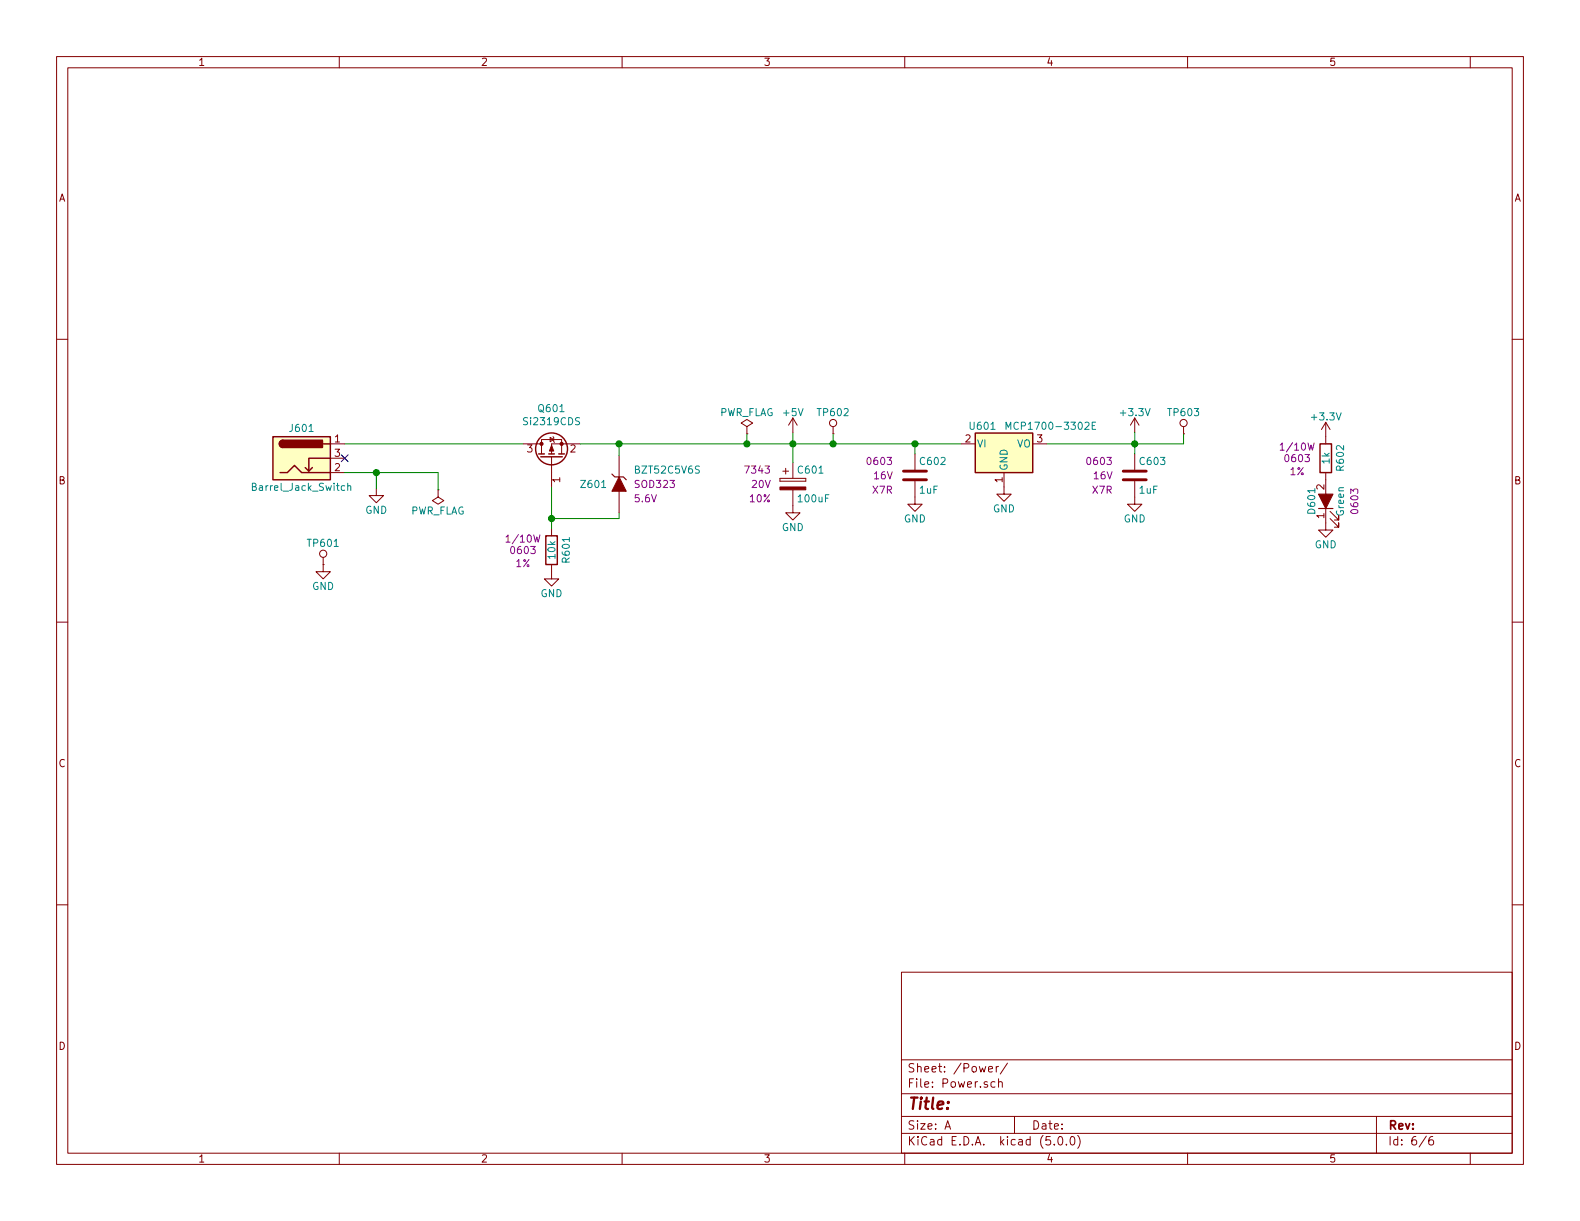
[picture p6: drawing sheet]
EESchema Schematic File Version 4
LIBS:mTouch_Test-cache
EELAYER 26 0
EELAYER END
$Descr A 11000 8500
encoding utf-8
Sheet 6 6
Title ""
Date ""
Rev ""
Comp ""
Comment1 ""
Comment2 ""
Comment3 ""
Comment4 ""
$EndDescr
$Comp
L Connector:Barrel_Jack_Switch J601
U 1 1
P 2100 3190
F 0 "J601" H 2100 3400 50  0000 C CNN
F 1 "Barrel_Jack_Switch" H 2100 2990 50  0000 C CNN
F 2 "Connectors:BARREL_JACK" H 2150 3150 50  0001 C CNN
F 3 "~" H 2150 3150 50  0001 C CNN
F 4 "SC237-ND" H 0   0   50  0001 C CNN "Digi-Key PN"
	1    2100 3190
	1    0    0    -1  
$EndComp
Wire Wire Line
	3640 3090 2400 3090
$Comp
L Transistor_FET:Si2319CDS Q601
U 1 1
P 3840 3190
F 0 "Q601" V 4183 3190 50  0000 C CNN
F 1 "Si2319CDS" V 4092 3190 50  0000 C CNN
F 2 "TO_SOT_Packages_SMD:SOT-23" H 4040 3115 50  0001 L CIN
F 3 "http://www.vishay.com/docs/66709/si2319cd.pdf" H 3840 3190 50  0001 L CNN
F 4 "SI2319CDS-T1-GE3CT-ND" V 3840 3190 50  0001 C CNN "Digi-Key PN"
	1    3840 3190
	0    -1   -1   0   
$EndComp
$Comp
L Custom_Library:R_Custom R?
U 1 1
P 3840 3830
AR Path="/5B6F6CC2/5B70D3E1" Ref="R?"  Part="1" 
AR Path="/5B705DB1/5B70D3E1" Ref="R?"  Part="1" 
AR Path="/5B70BD31/5B70D3E1" Ref="R601"  Part="1" 
F 0 "R601" V 3940 3830 50  0000 C CNN
F 1 "10k" V 3840 3830 50  0000 C CNN
F 2 "Resistors_SMD:R_0603" H 3840 3830 50  0001 C CNN
F 3 "" H 3840 3830 50  0001 C CNN
F 4 "0603" H 3641 3830 50  0000 C CNN "display_footprint"
F 5 "1%" H 3641 3739 50  0000 C CNN "Tolerance"
F 6 "1/10W" H 3640 3910 50  0000 C CNN "Wattage"
F 7 "RHM10KADCT-ND" H 4140 4230 60  0001 C CNN "Digi-Key PN"
	1    3840 3830
	1    0    0    -1  
$EndComp
$Comp
L Custom_Library:ZENER_Custom Z?
U 1 1
P 4310 3370
AR Path="/5B705DB1/5B70D3EB" Ref="Z?"  Part="1" 
AR Path="/5B70BD31/5B70D3EB" Ref="Z601"  Part="1" 
F 0 "Z601" V 4310 3450 50  0000 L CNN
F 1 "BZT52C5V6S" V 4210 3270 50  0000 R CNN
F 2 "Diodes_SMD:D_SOD-323" H 4310 3370 60  0001 C CNN
F 3 "" H 4310 3370 60  0000 C CNN
F 4 "SOD323" V 4310 3270 50  0000 R CNN "display_footprint"
F 5 "5.6V" V 4410 3270 50  0000 R CNN "Voltage"
F 6 "BZT52C5V6S-TPMSCT-ND" V 4310 3370 50  0001 C CNN "Digi-Key PN"
	1    4310 3370
	0    -1   1    0   
$EndComp
Wire Wire Line
	4310 3170 4310 3090
Wire Wire Line
	4310 3090 4040 3090
Wire Wire Line
	4310 3570 4310 3610
Wire Wire Line
	4310 3610 3840 3610
Wire Wire Line
	3840 3610 3840 3680
Wire Wire Line
	3840 3610 3840 3390
Connection ~ 3840 3610
$Comp
L power:GND #PWR0603
U 1 1
P 3840 3980
F 0 "#PWR0603" H 3840 3730 50  0001 C CNN
F 1 "GND" H 3840 3830 50  0000 C CNN
F 2 "" H 3840 3980 50  0001 C CNN
F 3 "" H 3840 3980 50  0001 C CNN
	1    3840 3980
	1    0    0    -1  
$EndComp
$Comp
L Custom_Library:CP_Tant_Custom C601
U 1 1
P 5520 3370
F 0 "C601" H 5545 3470 50  0000 L CNN
F 1 "100uF" H 5545 3270 50  0000 L CNN
F 2 "Capacitors_Tantalum_SMD:CP_Tantalum_Case-X_EIA-7343-43_Reflow" H 5558 3220 50  0001 C CNN
F 3 "" H 5545 3470 50  0001 C CNN
F 4 "7343" H 5370 3470 50  0000 R CNN "display_footprint"
F 5 "20V" H 5370 3370 50  0000 R CNN "Voltage"
F 6 "10%" H 5370 3270 50  0000 R CNN "Tolerance"
F 7 "718-1031-1-ND" H 5520 3370 50  0001 C CNN "Digi-Key PN"
	1    5520 3370
	1    0    0    -1  
$EndComp
$Comp
L power:GND #PWR0605
U 1 1
P 5520 3520
F 0 "#PWR0605" H 5520 3270 50  0001 C CNN
F 1 "GND" H 5520 3370 50  0000 C CNN
F 2 "" H 5520 3520 50  0001 C CNN
F 3 "" H 5520 3520 50  0001 C CNN
	1    5520 3520
	1    0    0    -1  
$EndComp
Wire Wire Line
	5520 3220 5520 3090
Wire Wire Line
	5520 3090 5200 3090
Connection ~ 4310 3090
$Comp
L Regulator_Linear:MCP1700-3302E_SOT89 U601
U 1 1
P 6990 3090
F 0 "U601" H 6840 3215 50  0000 C CNN
F 1 "MCP1700-3302E" H 6990 3215 50  0000 L CNN
F 2 "TO_SOT_Packages_SMD:SOT-89-3" H 6990 3290 50  0001 C CNN
F 3 "http://ww1.microchip.com/downloads/en/DeviceDoc/20001826C.pdf" H 6990 3040 50  0001 C CNN
F 4 "MCP1700T3302EMBCT-ND" H 6990 3090 50  0001 C CNN "Digi-Key PN"
	1    6990 3090
	1    0    0    -1  
$EndComp
Wire Wire Line
	6690 3090 6370 3090
Connection ~ 5520 3090
$Comp
L Custom_Library:C_Custom C?
U 1 1
P 6370 3310
AR Path="/5B6F6CF0/5B70F0D3" Ref="C?"  Part="1" 
AR Path="/5B70BD31/5B70F0D3" Ref="C602"  Part="1" 
F 0 "C602" H 6395 3410 50  0000 L CNN
F 1 "1uF" H 6395 3210 50  0000 L CNN
F 2 "Capacitors_SMD:C_0603" H 6408 3160 50  0001 C CNN
F 3 "" H 6395 3410 50  0001 C CNN
F 4 "0603" H 6220 3410 50  0000 R CNN "display_footprint"
F 5 "16V" H 6220 3310 50  0000 R CNN "Voltage"
F 6 "X7R" H 6220 3210 50  0000 R CNN "Dielectric"
F 7 "478-5010-1-ND" H 6795 3810 60  0001 C CNN "Digi-Key PN"
	1    6370 3310
	1    0    0    -1  
$EndComp
$Comp
L power:GND #PWR0606
U 1 1
P 6370 3460
F 0 "#PWR0606" H 6370 3210 50  0001 C CNN
F 1 "GND" H 6370 3310 50  0000 C CNN
F 2 "" H 6370 3460 50  0001 C CNN
F 3 "" H 6370 3460 50  0001 C CNN
	1    6370 3460
	1    0    0    -1  
$EndComp
Wire Wire Line
	6370 3160 6370 3090
Connection ~ 6370 3090
Wire Wire Line
	6370 3090 5800 3090
$Comp
L Custom_Library:C_Custom C?
U 1 1
P 7900 3310
AR Path="/5B6F6CF0/5B70F6E0" Ref="C?"  Part="1" 
AR Path="/5B70BD31/5B70F6E0" Ref="C603"  Part="1" 
F 0 "C603" H 7925 3410 50  0000 L CNN
F 1 "1uF" H 7925 3210 50  0000 L CNN
F 2 "Capacitors_SMD:C_0603" H 7938 3160 50  0001 C CNN
F 3 "" H 7925 3410 50  0001 C CNN
F 4 "0603" H 7750 3410 50  0000 R CNN "display_footprint"
F 5 "16V" H 7750 3310 50  0000 R CNN "Voltage"
F 6 "X7R" H 7750 3210 50  0000 R CNN "Dielectric"
F 7 "478-5010-1-ND" H 8325 3810 60  0001 C CNN "Digi-Key PN"
	1    7900 3310
	1    0    0    -1  
$EndComp
$Comp
L power:GND #PWR0609
U 1 1
P 7900 3460
F 0 "#PWR0609" H 7900 3210 50  0001 C CNN
F 1 "GND" H 7900 3310 50  0000 C CNN
F 2 "" H 7900 3460 50  0001 C CNN
F 3 "" H 7900 3460 50  0001 C CNN
	1    7900 3460
	1    0    0    -1  
$EndComp
Wire Wire Line
	7900 3160 7900 3090
Wire Wire Line
	7900 3090 7290 3090
$Comp
L power:GND #PWR0607
U 1 1
P 6990 3390
F 0 "#PWR0607" H 6990 3140 50  0001 C CNN
F 1 "GND" H 6990 3240 50  0000 C CNN
F 2 "" H 6990 3390 50  0001 C CNN
F 3 "" H 6990 3390 50  0001 C CNN
	1    6990 3390
	1    0    0    -1  
$EndComp
Wire Wire Line
	5520 3010 5520 3090
$Comp
L Custom_Library:+3.3V #PWR0608
U 1 1
P 7900 3010
F 0 "#PWR0608" H 7900 2860 50  0001 C CNN
F 1 "+3.3V" H 7900 3150 50  0000 C CNN
F 2 "" H 7900 3010 50  0000 C CNN
F 3 "" H 7900 3010 50  0000 C CNN
	1    7900 3010
	1    0    0    -1  
$EndComp
Wire Wire Line
	7900 3010 7900 3090
Connection ~ 7900 3090
$Comp
L power:GND #PWR0602
U 1 1
P 2620 3400
F 0 "#PWR0602" H 2620 3150 50  0001 C CNN
F 1 "GND" H 2620 3250 50  0000 C CNN
F 2 "" H 2620 3400 50  0001 C CNN
F 3 "" H 2620 3400 50  0001 C CNN
	1    2620 3400
	1    0    0    -1  
$EndComp
Wire Wire Line
	2620 3400 2620 3290
Wire Wire Line
	2620 3290 2400 3290
NoConn ~ 2400 3190
$Comp
L power:GND #PWR0601
U 1 1
P 2250 3930
F 0 "#PWR0601" H 2250 3680 50  0001 C CNN
F 1 "GND" H 2250 3780 50  0000 C CNN
F 2 "" H 2250 3930 50  0001 C CNN
F 3 "" H 2250 3930 50  0001 C CNN
	1    2250 3930
	1    0    0    -1  
$EndComp
$Comp
L Custom_Library:TP TP601
U 1 1
P 2250 3930
F 0 "TP601" H 2250 4080 50  0000 C CNN
F 1 "TP" H 2250 4080 50  0001 C CNN
F 2 "Pin_Headers:Pin_Header_Straight_1x01_Pitch2.54mm" H 2250 3930 60  0001 C CNN
F 3 "" H 2250 3930 60  0000 C CNN
	1    2250 3930
	1    0    0    -1  
$EndComp
$Comp
L Custom_Library:TP TP602
U 1 1
P 5800 3020
F 0 "TP602" H 5800 3170 50  0000 C CNN
F 1 "TP" H 5800 3170 50  0001 C CNN
F 2 "Measurement_Points:Measurement_Point_Round-SMD-Pad_Small" H 5800 3020 60  0001 C CNN
F 3 "" H 5800 3020 60  0000 C CNN
	1    5800 3020
	1    0    0    -1  
$EndComp
Wire Wire Line
	5800 3020 5800 3090
Connection ~ 5800 3090
Wire Wire Line
	5800 3090 5520 3090
$Comp
L Custom_Library:TP TP603
U 1 1
P 8240 3020
F 0 "TP603" H 8240 3170 50  0000 C CNN
F 1 "TP" H 8240 3170 50  0001 C CNN
F 2 "Measurement_Points:Measurement_Point_Round-SMD-Pad_Small" H 8240 3020 60  0001 C CNN
F 3 "" H 8240 3020 60  0000 C CNN
	1    8240 3020
	1    0    0    -1  
$EndComp
Wire Wire Line
	8240 3020 8240 3090
Wire Wire Line
	8240 3090 7900 3090
$Comp
L Custom_Library:LED_ALT_Custom D?
U 1 1
P 9230 3490
AR Path="/5B6F6CF0/5B712110" Ref="D?"  Part="1" 
AR Path="/5B705DB1/5B712110" Ref="D?"  Part="1" 
AR Path="/5B70BD31/5B712110" Ref="D601"  Part="1" 
F 0 "D601" H 9230 3590 50  0000 C CNN
F 1 "Green" H 9230 3390 50  0000 C CNN
F 2 "LEDs:LED_0603" H 9230 3490 50  0001 C CNN
F 3 "" H 9230 3490 50  0001 C CNN
F 4 "0603" H 9230 3290 50  0000 C CNN "display_footprint"
F 5 "511-1308-1-ND" H 9430 3790 60  0001 C CNN "Digi-Key PN"
	1    9230 3490
	0    -1   -1   0   
$EndComp
$Comp
L Custom_Library:R_Custom R?
U 1 1
P 9230 3190
AR Path="/5B6F6CF0/5B71211B" Ref="R?"  Part="1" 
AR Path="/5B705DB1/5B71211B" Ref="R?"  Part="1" 
AR Path="/5B70BD31/5B71211B" Ref="R602"  Part="1" 
F 0 "R602" V 9330 3190 50  0000 C CNN
F 1 "1k" V 9230 3190 50  0000 C CNN
F 2 "Resistors_SMD:R_0603" H 9230 3190 50  0001 C CNN
F 3 "" H 9230 3190 50  0001 C CNN
F 4 "0603" H 9031 3190 50  0000 C CNN "display_footprint"
F 5 "1%" H 9031 3099 50  0000 C CNN "Tolerance"
F 6 "1/10W" H 9030 3270 50  0000 C CNN "Wattage"
F 7 "YAG2323CT-ND" H 9530 3590 60  0001 C CNN "Digi-Key PN"
	1    9230 3190
	1    0    0    -1  
$EndComp
$Comp
L Custom_Library:+3.3V #PWR?
U 1 1
P 9230 3040
AR Path="/5B705DB1/5B712122" Ref="#PWR?"  Part="1" 
AR Path="/5B70BD31/5B712122" Ref="#PWR0610"  Part="1" 
F 0 "#PWR0610" H 9230 2890 50  0001 C CNN
F 1 "+3.3V" H 9230 3180 50  0000 C CNN
F 2 "" H 9230 3040 50  0000 C CNN
F 3 "" H 9230 3040 50  0000 C CNN
	1    9230 3040
	1    0    0    -1  
$EndComp
$Comp
L power:GND #PWR0611
U 1 1
P 9230 3640
F 0 "#PWR0611" H 9230 3390 50  0001 C CNN
F 1 "GND" H 9230 3490 50  0000 C CNN
F 2 "" H 9230 3640 50  0001 C CNN
F 3 "" H 9230 3640 50  0001 C CNN
	1    9230 3640
	1    0    0    -1  
$EndComp
$Comp
L power:PWR_FLAG #FLG0601
U 1 1
P 5200 3020
F 0 "#FLG0601" H 5200 3095 50  0001 C CNN
F 1 "PWR_FLAG" H 5200 3170 50  0000 C CNN
F 2 "" H 5200 3020 50  0001 C CNN
F 3 "~" H 5200 3020 50  0001 C CNN
	1    5200 3020
	1    0    0    -1  
$EndComp
Wire Wire Line
	5200 3020 5200 3090
Connection ~ 5200 3090
Wire Wire Line
	5200 3090 4310 3090
$Comp
L power:PWR_FLAG #FLG0102
U 1 1
P 3050 3410
F 0 "#FLG0102" H 3050 3485 50  0001 C CNN
F 1 "PWR_FLAG" H 3050 3560 50  0000 C CNN
F 2 "" H 3050 3410 50  0001 C CNN
F 3 "~" H 3050 3410 50  0001 C CNN
	1    3050 3410
	-1   0    0    1   
$EndComp
Wire Wire Line
	3050 3410 3050 3290
Wire Wire Line
	3050 3290 2620 3290
Connection ~ 2620 3290
$Comp
L power:+5V #PWR?
U 1 1
P 5520 3010
F 0 "#PWR?" H 5520 2860 50  0001 C CNN
F 1 "+5V" H 5520 3150 50  0000 C CNN
F 2 "" H 5520 3010 50  0001 C CNN
F 3 "" H 5520 3010 50  0001 C CNN
	1    5520 3010
	1    0    0    -1  
$EndComp
$EndSCHEMATC
